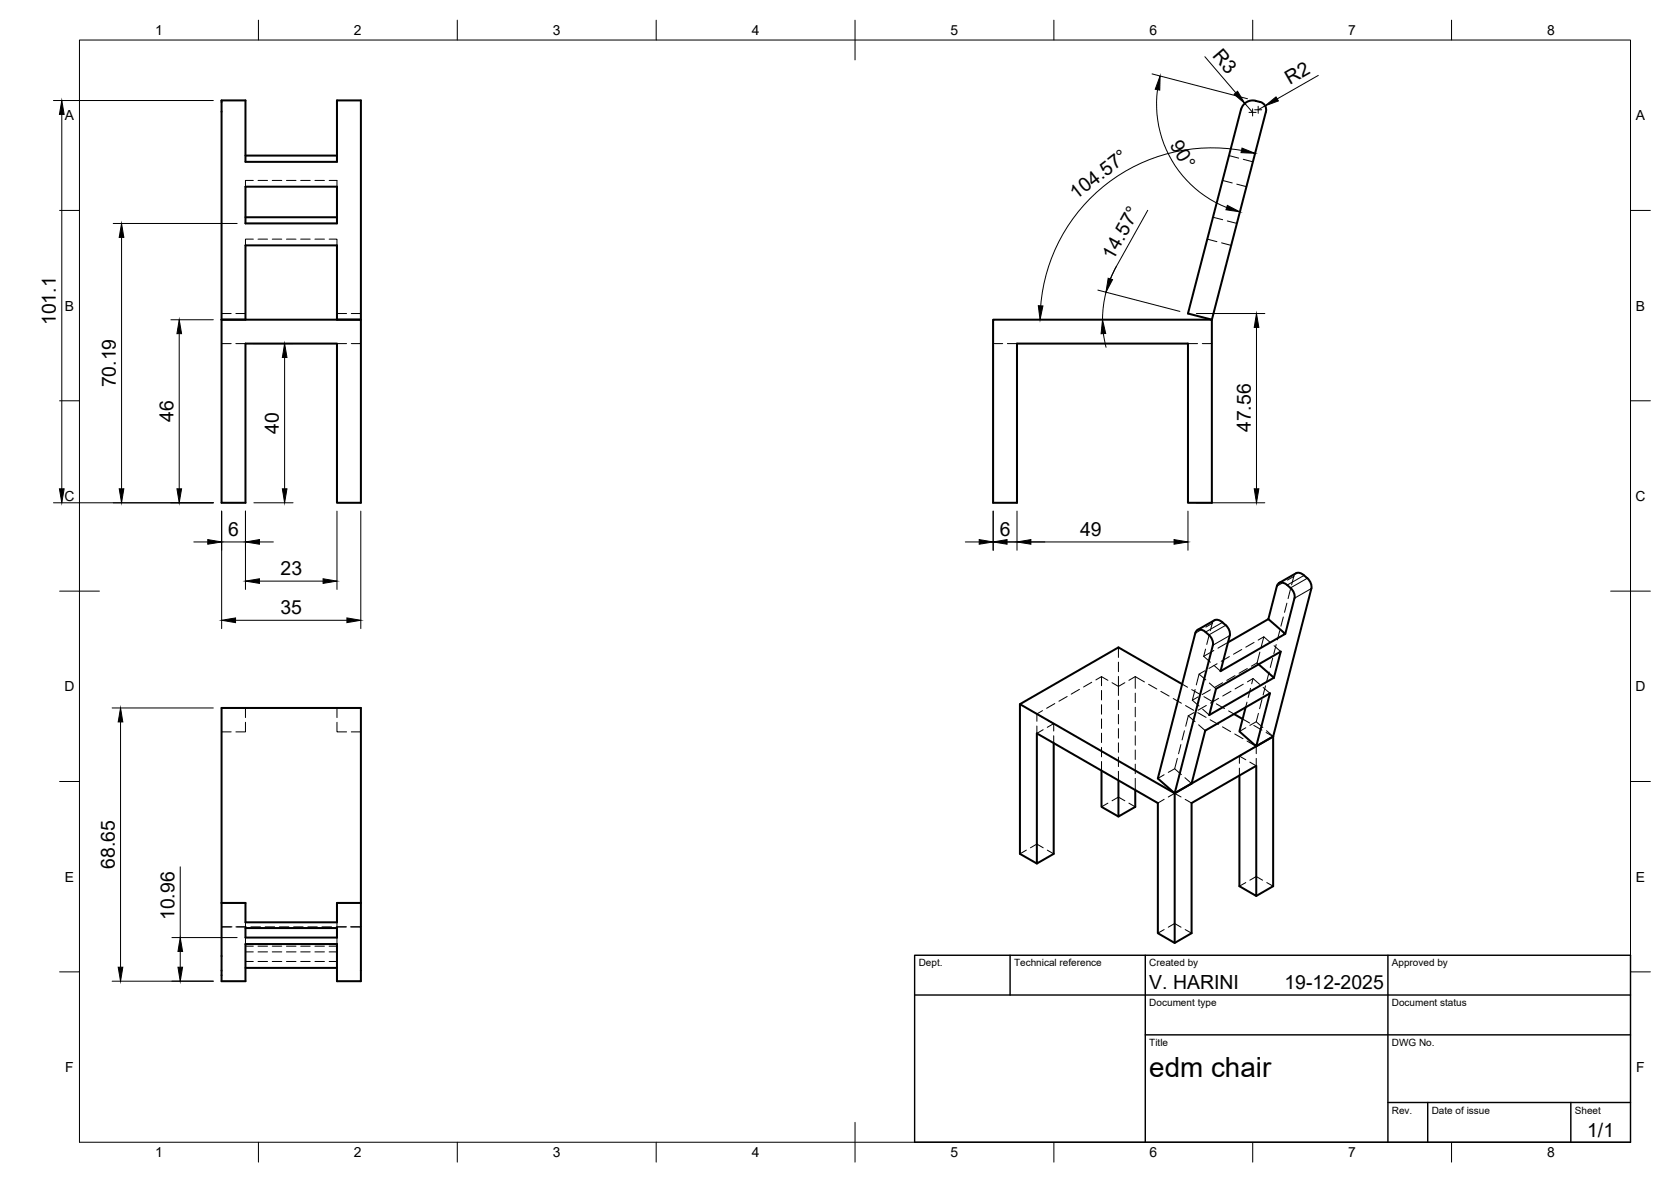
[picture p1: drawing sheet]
<svg xmlns="http://www.w3.org/2000/svg" width="420mm" height="297mm" viewBox="0 0 420 297" stroke-linecap="round" stroke-linejoin="round" font-family="sans-serif">
<!-- layer: Visible -->
<g fill="none" stroke="#000" stroke-width=".51">
<path d="M55.7 25.2h6v15.5h23v-15.5h6v55.1h-6v-18.6h-23v18.6h-6h35v46.1h-6v-40.1h-23v40.1h-6zM61.7 39.1h23M312 27.5l-13.3 51.3 6 1.5 13.6-52.2M315.7 25.3a2.33 2.33 0 0 1 2.6 2.8M315.7 25.3a2.99 2.99 0 0 0-3.6 2.2M61.7 46.9h23v9.2h-23zM61.7 54.6h23M249.7 80.3h55v46.1h-6v-40.1h-43v40.1h-6zM308.2 157.1a3.4 3.4 0 0 0-2.5-1.3l-4.6 2.5M308.2 157.1l.9 1.3 .1 1.3M318.9 155.6l4.3 3.7-16.3 9.4 2.3-9M318.9 155.6l-10.1 5.8"/>
<path d="M321.1 147.3l-2.2 8.3M321.1 147.3a1.22 1.22 0 0 1 2-.7 3.8 3.8 0 0 1 2.4 3.7M321.6 146.5l4.3-2.4a1.73 1.73 0 0 1 2 .5 3.5 3.5 0 0 1 1.8 3.3l-9.6 37.2M325.5 150.3l-2.3 9M55.7 177.9h35v68.7h-6v-9.4h-23v9.4h-6zM297.2 171.9l-16-9.2-24.7 14.3M305.8 173.1l16.2-9.3-1.7 6.5-16.2 9.4zM310.3 179.4l2.1 1.3M313.2 177.8l-1.6 6 4.3 3.7 3.4-13.3-16.3 9.4-3.4 13.3-4.2 2.5-4.3-3.8 9.4-36.5a1.42 1.42 0 0 1 1.3-1 1.42 1.42 0 0 1 1.3 .7 3.5 3.5 0 0 1 1.9 3.3l-9.6 37.3 24.7-14.3M316.5 166.9l3.8 3.4M264.9 186.7v27.9l-4.2 2.4v-32.7l30.4 17.5v32.7l4.3 2.5 4.2-2.5v-32.7l16.3-9.3v32.7l-4.3-2.5v-27.8M277 193.7v9.1l4.2 2.4"/>
<path d="M281.2 196.1v9.1l4.3-2.4v-4.2M320.1 185.1v37.6l-4.2 2.5M320.1 185.1l-4.2 2.4M260.7 217l-4.2-2.4v-37.6l38.9 22.4v37.6M55.7 226.9h6v4.9h23v-4.9h6M61.7 233.2h23v2.4h-23zM61.7 243.2h23"/>
</g>
<!-- layer: Hidden -->
<g fill="none" stroke="#000" stroke-width=".25">
<path d="M309 39.1l2.4 .6M63.7 45.3h-2v1.6M64.9 45.3h2.4M68.5 45.3h2.3M72 45.3h2.4M75.6 45.3h2.4M79.2 45.3h2.4M82.8 45.3h1.9v1.6M305 54.6l2.4 .6M307.4 45.3l2.4 .7M308.6 55.5l2.4 .6M311 46.3l2.4 .6"/>
<path d="M312.6 40l2.4 .7M55.7 78.8h2.4M59.3 78.8h2.4M63.7 60.1h-2v1.6M64.9 60.1h2.4M68.5 60.1h2.3M72 60.1h2.4M75.6 60.1h2.4M79.2 60.1h2.4M82.8 60.1h1.9v1.6M84.7 78.8h2.4M88.3 78.8h2.4"/>
<path d="M303.6 60.1l2.4 .6M307.1 61l2.5 .7M55.7 86.3h2.4M59.3 86.3h2.4M84.7 86.3h2.4M88.3 86.3h2.4M249.7 86.3h2.4M253.3 86.3h2.4M298.7 86.3h2.4M302.3 86.3h2.4M304 159.6l-.6 2.4M305.4 155.9l-.5 .5-.6 2.1"/>
<path d="M321.8 158.5l-.6 2.3M322.7 155.1l-.6 2.3M323.6 151.6l-.6 2.3M324.5 148.1l-.6 2.3M325.9 144.1l-.5 .5-.6 2.4M61.7 177.9v2.4M84.7 177.9v2.4M260.7 179.4l1.6 .9M260.7 179.4v1.9M262.1 178.6l-1.4 .8M265.2 176.8l-2 1.2M268.3 175l-2 1.2"/>
<path d="M271.4 173.2l-2.1 1.2M274.5 171.5l-2 1.1M277 170l-1.5 .9M277 170l1.6 1M277 170v2.3M277 173.5v2.4M277 177.1v2.4M279.6 171.6l1.6 .9 1.6-.9M281.2 162.7v2.5M281.2 166.4v2.4M281.2 170v4.8M281.2 176v2.3"/>
<path d="M281.2 179.5v2.4M285.5 170l-1.7 1M285.5 170l2.3 1.4M285.5 170v3M285.5 174.2v2.4M285.5 177.7v2.4M288.8 172l2.1 1.2M291.9 173.7l2.1 1.2M295 175.5l2.1 1.2M297.2 171.9l1.4 .8M298.1 177.3l2 1.2M298.8 179.9l1.7 1.5"/>
<path d="M298.8 179.9l-.7 2.6M299.6 173.3l2.1 1.2M299.8 176l1.7 1.4M300.2 179.1l-1.4 .8M300.5 173.3l-.7 2.7M301.2 179.1l2.1 1.2M301.2 175.1l-1.4 .9M302.4 178.2l1.7 1.5M302.7 164.9l1.6 1.5M302.7 175.1l2.1 1.2M302.9 168.6l-1.4 .8M303.1 163.1l-.4 1.8"/>
<path d="M303.2 170.9l-1.7-1.5-.7 2.7M303.3 177.3l-2 1.2M304.1 171.6l1.7 1.5M304.3 173.4l-2 1.1M305.2 163.5l-2.5 1.4M305.2 167.2l1.7 1.5M305.8 176.9l2.1 1.2M306 166.8l-2 1.2M306.4 175.5l-2 1.2M307.4 171.6l-2 1.2M308.8 161.4l-2.6 1.5M308.9 178.7l1.4 .7"/>
<path d="M309.1 165l-2 1.2M309.5 173.7l-2.1 1.2M310.5 169.8l-2 1.2M312.2 163.2l-2 1.2M312.6 171.9l-2.1 1.2M313.5 176.5l-.3 1.3M313.6 168l-2 1.2M314.4 173l-.6 2.3M315.1 170.5l-1.5 .9M315.1 170.5l1.6 1.5M315.1 170.5l-.4 1.3M315.3 161.4l-2.1 1.2"/>
<path d="M316.1 166.6l.4 .3M316.1 166.6l-1.4 .8M316.4 179.3l-.5 2.1 1.6 1.4M316.8 163.9l-.7 2.7M317.3 175.8l-.6 2.3M317.6 172.8l1.7 1.4M317.8 160l-1.4 .9M318.2 172.3l-.6 2.4M319.1 168.9l-.6 2.3M319.4 161.5l-1.6-1.5-.7 2.7M320 165.4l-.6 2.3M320.4 162.3l1.6 1.5"/>
<path d="M320.9 162l-.6 2.3M55.7 183.9h2.4M61.7 181.5v2.4h-2.4M84.7 181.5v2.4h2.4M88.3 183.9h2.4M260.7 182.4v1.9l1.6-.9M263.3 180.9l1.6 .9M264.9 181.8l-1.6 1M264.9 181.8v1.9M264.9 184.9v1.8M277 180.7v2.4M277 184.2v2.4"/>
<path d="M277 187.8v2.4M277 191.4v2.3M281.2 183.1v2.4M281.2 186.7v2.4M281.2 190.3v2.3M281.2 193.8v2.3M285.5 181.3v2.4M285.5 184.9v2.4M285.5 188.5v2.3M285.5 192v2.4M285.5 195.6v3M292.7 194.7l-1.6 .9"/>
<path d="M295.4 193.2l-1.6 .9M296 190.6l-.6 2.6 1.6 1.5M296.9 187.1l-.6 2.3M297.8 183.6l-.6 2.4M297.9 195.4l1.7 1.5M301.4 182.1l1.6 1.5M304.3 180.9l2 1.2M307.4 182.7l2 1.2M310.5 184.5l2 1.1M311.6 190v1.8M311.6 193v1.9M311.6 190l1.6 .9"/>
<path d="M312.4 180.7l1.8 1M313.2 189.1l-1.6 .9M313.2 182.9l-1.6 .9M313.6 186.2l2.3 1.4M315.3 182.3l2 1.2M315.9 187.6l-1.6 .9M315.9 187.6v1.8M315.9 190.6v1.9l-1.6-1M315.9 181.4l-1.6 .9M318.5 183.6l1.6 1.5-1.8-1M258.1 213.6l-1.6 1M259.1 213l1.6-.9 1.6 .9"/>
<path d="M263.3 213.6l1.6 1M278.6 201.8l-1.6 1M279.6 201.2l1.6-.9 1.6 .9M283.8 201.8l1.7 1M292.7 200.9l-1.6 .9M293.8 200.3l1.6-.9 1.6 .9M298 200.9l1.6 .9M55.7 232.9h2.6M59.3 232.9h2.6M61.7 231.8v1.4M61.7 235.6v1.6M61.7 239.2h2"/>
<path d="M61.7 237.8h2M63.1 232.9h2.4M64.9 239.2h2.4M64.9 237.8h2.4M66.7 232.9h2.3M68.5 239.2h2.3M68.5 237.8h2.3M70.3 232.9h2.3M72 239.2h2.4M72 237.8h2.4M73.8 232.9h2.4M75.6 239.2h2.4"/>
<path d="M75.6 237.8h2.4M77.4 232.9h2.4M79.2 239.2h2.4M79.2 237.8h2.4M81 232.9h2.4M82.8 239.2h1.9M82.8 237.8h1.9M84.5 232.9h2.6M84.7 231.8v1.4M84.7 235.6v1.6M88.1 232.9h2.6M292.7 233.6l-1.6 .9"/>
<path d="M293.8 233l1.6-.9 1.6 .9M298 233.6l1.6 .9M313.2 221.8l-1.6 .9M314.3 221.2l1.6-.9 1.6 .9M318.5 221.8l1.6 .9M61.7 241.6h2M64.9 241.6h2.4M68.5 241.6h2.3M72 241.6h2.4M75.6 241.6h2.4M79.2 241.6h2.4M82.8 241.6h1.9"/>
</g>
<!-- layer: Visible Narrow -->
<path d="M307.4 156.4l-4.3 2.4M308.2 157.1l-4.2 2.5M309.2 159.7l-4.2 2.4M327.9 144.6l-4.2 2.4M328.7 145.3l-4.2 2.5M329.7 147.9l-4.2 2.4" fill="none" stroke="#000" stroke-width=".25"/>
<!-- layer: Hidden Narrow -->
<path d="M302.2 158.2l-1.7 .9M304.8 156.7l-1.6 .9M322.7 146.4l-1.6 .9M325.3 144.9l-1.6 .9" fill="none" stroke="#000" stroke-width=".25"/>
<!-- layer: BORDER -->
<g fill="none" stroke="#000" stroke-width=".25">
<path d="M20 10.1h390v276.9h-390zM65 5.1v5M115 5.1v5M165 5.1v5M215 5.1v10M265 5.1v5M315 5.1v5M365 5.1v5M15 52.9h5M410 52.9h5M15 100.7h5M410 100.7h5"/>
<path d="M15 148.6h10M405 148.6h10M15 196.4h5M410 196.4h5M15 244.2h5M410 244.2h5M65 287v5M115 287v5M165 287v5M215 282.1v9.9M265 287v5M315 287v5"/>
<path d="M365 287v5"/>
</g>
<!-- layer: TITLEBLOCK -->
<path d="M230 240.1h180v46.9h-180zM230 250h180M254 240.1v9.9M288 240.1v46.9M349 240.1v46.9M288 260.1h122M349 277.1h61M359 277.1v9.9M395 277.1v9.9" fill="none" stroke="#000" stroke-width=".36"/>
<!-- layer: Smart Centers -->
<path d="M314 28.2h1.8M315 27.4v1.8M315.5 27.6h1.7M316.4 26.7v1.8" fill="none" stroke="#000" stroke-width=".25"/>
<!-- layer: FD_Dimensions -->
<g fill="none" stroke="#000" stroke-width=".25">
<path d="M289.7 18.6l24 6.2M303 14.3l7.7 9M331.5 19l-10.4 5.9M13.4 25.3h40.2M15.5 28.8v94M291 22.5a28 28 0 0 0 17.4 29.7M312.2 37.8a43.2 43.2 0 0 0-50.5 39M313 26l2 2.2M318.1 26.6l-1.7 1M28.5 56.2h31.1M30.6 59.7v63.1M288.6 52.9l-7.9 14"/>
<path d="M276.1 72.9l20.6 5.4M280.7 66.9l-1.5 3.2M280.7 66.9a27.5 27.5 0 0 0-3.5 13.4M300.8 78.8h17.2M43 80.4h10.6M45.1 83.8v39M63.8 86.3h9.9M71.6 89.8v33M277.4 83.8l.7 3.5M315.9 82.3v40.5M13.4 126.4h40.2M48.7 136.2h3.5"/>
<path d="M55.7 128.4v29.6M55.7 136.2h6M61.7 128.4v19.7M63.8 126.4h9.9M65.2 136.2h3.5M84.7 128.4v19.7M90.7 128.4v29.6M242.7 136.2h3.5M249.7 136.2h45.5M249.7 128.4v9.9M255.7 128.4v9.9M298.7 128.4v9.9"/>
<path d="M300.8 126.4h17.2M59.2 155.9h28M65.2 146h16M28.2 177.9h25.4M30.3 181.4v61.7M45.3 217.8v17.8M43.2 235.6h16.4M45.3 239.1v4M28.2 246.6h25.4"/>
</g>
<g fill="#000" stroke="#000" stroke-width=".25">
<path d="M15.5 25.3l.6 3.5h-1.2zM291.7 19.1l-.1 3.6-1.1-.3zM310.3 23.7l.9-.8 1.8 3.1zM312.3 37.2l3.3 1.3-3.6-.1zM318.1 26.6l2.7-2.3 .6 1.1zM30.6 56.2l.5 3.5h-1.1zM308.6 51.6l3.2 1.6-3.5-.5zM261.1 76.8l1.1 .1-.7 3.5zM278.6 69.9l1.1 .4-1.6 3.1zM45.1 80.4l.6 3.4h-1.2zM71.6 86.3l.6 3.5h-1.2zM277.2 80.4l.8 3.4-1.1 .1z"/>
<path d="M315.9 78.8l.6 3.5h-1.1zM14.9 122.8h1.2l-.6 3.6zM30 122.8h1.1l-.5 3.6zM44.5 122.8h1.2l-.6 3.6zM52.2 135.6l3.5 .6-3.5 .6zM61.7 136.2l3.5-.6v1.2zM71 122.8h1.2l-.6 3.6zM246.2 135.6l3.5 .6-3.5 .6zM249.7 136.2l3.5-.6v1.2zM255.7 136.2l3.5-.6v1.2zM295.2 135.6l3.5 .6-3.5 .6zM315.4 122.8h1.1l-.6 3.6z"/>
<path d="M55.7 155.9l3.5-.6v1.2zM61.7 146l3.5-.6v1.2zM81.2 145.4l3.5 .6-3.5 .6zM87.2 155.3l3.5 .6-3.5 .6zM30.3 177.9l.6 3.5h-1.2zM45.3 235.6l.6 3.5h-1.2zM29.7 243.1h1.2l-.6 3.5zM44.7 243.1h1.2l-.6 3.5z"/>
</g>
<text font-size="7" x="289" y="270.6">edm chair</text>
<g font-size="4.9">
<text x="304.7" y="14.1" transform="rotate(50 304.7 14.1)">R3</text>
<text x="324.4" y="21.4" transform="rotate(-30 324.4 21.4)">R2</text>
<text x="294.1" y="36.5" transform="rotate(60 294.1 36.5)">90°</text>
<text x="270.6" y="50.3" transform="rotate(-38 270.6 50.3)">104.57°</text>
<text x="279.9" y="65.5" transform="rotate(-61 279.9 65.5)">14.57°</text>
<text x="14.1" y="81.7" transform="rotate(-90 14.1 81.7)">101.1</text>
<text x="29.1" y="97.4" transform="rotate(-90 29.1 97.4)">70.19</text>
<text x="43.6" y="106" transform="rotate(-90 43.6 106)">46</text>
<text x="70.1" y="109" transform="rotate(-90 70.1 109)">40</text>
<text x="314.5" y="108.6" transform="rotate(-90 314.5 108.6)">47.56</text>
<text x="57.4" y="134.7">6</text>
<text x="251.4" y="134.7">6</text>
<text x="271.6" y="134.7">49</text>
<text x="70.5" y="144.6">23</text>
<text x="70.5" y="154.4">35</text>
<text x="28.9" y="218.4" transform="rotate(-90 28.9 218.4)">68.65</text>
<text x="43.9" y="231.3" transform="rotate(-90 43.9 231.3)">10.96</text>
<text x="289" y="248.5">V. HARINI</text>
<text x="323" y="248.5">19-12-2025</text>
<text x="399.1" y="285.7">1/1</text>
</g>
<g font-size="3.5">
<text x="39" y="8.8">1</text>
<text x="89" y="8.8">2</text>
<text x="139" y="8.8">3</text>
<text x="189" y="8.8">4</text>
<text x="239" y="8.8">5</text>
<text x="289" y="8.8">6</text>
<text x="339" y="8.8">7</text>
<text x="389" y="8.8">8</text>
<text x="16.3" y="30.2">A</text>
<text x="411.3" y="30.2">A</text>
<text x="16.3" y="78">B</text>
<text x="411.3" y="78">B</text>
<text x="16.2" y="125.9">C</text>
<text x="411.2" y="125.9">C</text>
<text x="16.2" y="173.7">D</text>
<text x="411.2" y="173.7">D</text>
<text x="16.3" y="221.6">E</text>
<text x="411.3" y="221.6">E</text>
<text x="16.4" y="269.4">F</text>
<text x="411.4" y="269.4">F</text>
<text x="39" y="290.8">1</text>
<text x="89" y="290.8">2</text>
<text x="139" y="290.8">3</text>
<text x="189" y="290.8">4</text>
<text x="239" y="290.8">5</text>
<text x="289" y="290.8">6</text>
<text x="339" y="290.8">7</text>
<text x="389" y="290.8">8</text>
</g>
<g font-size="2.5">
<text x="231" y="242.9">Dept.</text>
<text x="255" y="242.9">Technical reference</text>
<text x="289" y="242.9">Created by</text>
<text x="350" y="242.9">Approved by</text>
<text x="289" y="252.8">Document type</text>
<text x="350" y="252.8">Document status</text>
<text x="289" y="262.9">Title</text>
<text x="350" y="262.9">DWG No.</text>
<text x="350" y="279.9">Rev.</text>
<text x="360" y="279.9">Date of issue</text>
<text x="396" y="279.9">Sheet</text>
</g>
</svg>
